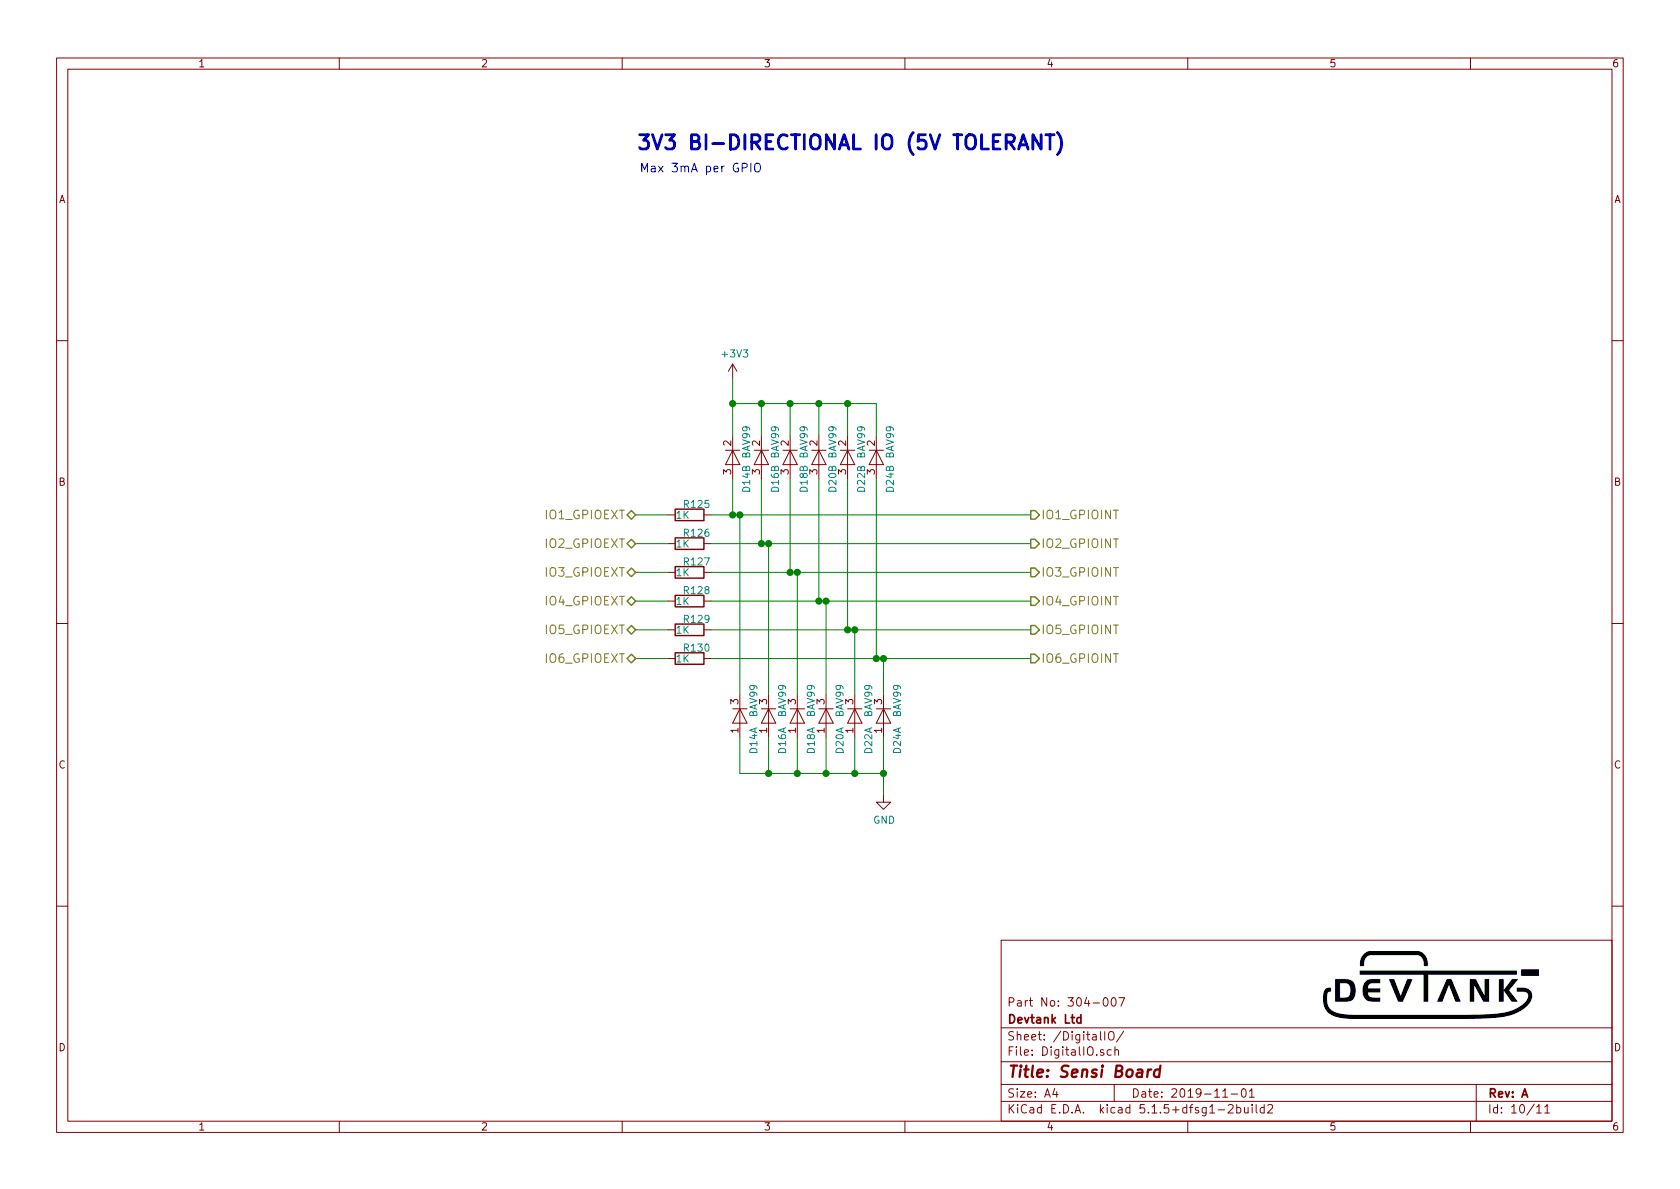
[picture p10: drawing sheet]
EESchema Schematic File Version 4
EELAYER 30 0
EELAYER END
$Descr A4 11693 8268
encoding utf-8
Sheet 10 11
Title "Sensi Board"
Date "2019-11-01"
Rev "A"
Comp "Devtank Ltd"
Comment1 "Part No: 304-007"
Comment2 ""
Comment3 ""
Comment4 ""
$EndDescr
Text Notes 4425 1050 0    100  ~ 20
3V3 BI-DIRECTIONAL IO (5V TOLERANT)
Wire Wire Line
	5100 3025 5100 2800
Wire Wire Line
	5500 2800 5500 3025
Wire Wire Line
	5100 2800 5300 2800
Wire Wire Line
	5300 2800 5500 2800
Connection ~ 5300 2800
Wire Wire Line
	5300 3025 5300 2800
Wire Wire Line
	5100 2625 5100 2800
Wire Wire Line
	5150 5375 5350 5375
Wire Wire Line
	5150 5125 5150 5375
Wire Wire Line
	5350 5375 5350 5125
Connection ~ 5350 5375
Wire Wire Line
	5550 5375 5350 5375
Wire Wire Line
	5550 5125 5550 5375
Wire Wire Line
	5500 3325 5500 3975
Wire Wire Line
	5300 3325 5300 3775
$Comp
L Diode:BAV99 D18
U 2 1
P 5500 3175
AR Path="/5C358B39/5C6F696C" Ref="D18"  Part="2" 
AR Path="/5E6992BF/5C6F696C" Ref="D?"  Part="1" 
F 0 "D18" H 5550 3275 50  0000 L CNN
F 1 "BAV99" H 5275 3275 50  0000 L CNN
F 2 "Package_TO_SOT_SMD:SOT-23" H 5500 3025 50  0001 C CNN
F 3 "www.nxp.com/documents/data_sheet/BAV99_SER.pdf" H 5500 3275 50  0001 C CNN
F 4 "134-001" H 5500 3175 50  0001 C CNN "Devtank"
	2    5500 3175
	0    1    1    0   
$EndComp
$Comp
L Diode:BAV99 D16
U 2 1
P 5300 3175
AR Path="/5C358B39/5C6F6973" Ref="D16"  Part="2" 
AR Path="/5E6992BF/5C6F6973" Ref="D?"  Part="1" 
F 0 "D16" H 5350 3275 50  0000 L CNN
F 1 "BAV99" H 5075 3275 50  0000 L CNN
F 2 "Package_TO_SOT_SMD:SOT-23" H 5300 3025 50  0001 C CNN
F 3 "www.nxp.com/documents/data_sheet/BAV99_SER.pdf" H 5300 3275 50  0001 C CNN
F 4 "134-001" H 5300 3175 50  0001 C CNN "Devtank"
	2    5300 3175
	0    1    1    0   
$EndComp
$Comp
L Diode:BAV99 D18
U 1 1
P 5550 4975
AR Path="/5C358B39/5C6F697A" Ref="D18"  Part="1" 
AR Path="/5E6992BF/5C6F697A" Ref="D?"  Part="1" 
F 0 "D18" H 5625 5075 50  0000 L CNN
F 1 "BAV99" H 5325 5075 50  0000 L CNN
F 2 "Package_TO_SOT_SMD:SOT-23" H 5550 4825 50  0001 C CNN
F 3 "www.nxp.com/documents/data_sheet/BAV99_SER.pdf" H 5550 5075 50  0001 C CNN
F 4 "134-001" H 5550 4975 50  0001 C CNN "Devtank"
	1    5550 4975
	0    1    1    0   
$EndComp
$Comp
L Diode:BAV99 D16
U 1 1
P 5350 4975
AR Path="/5C358B39/5C6F6981" Ref="D16"  Part="1" 
AR Path="/5E6992BF/5C6F6981" Ref="D?"  Part="1" 
F 0 "D16" H 5425 5075 50  0000 L CNN
F 1 "BAV99" H 5125 5075 50  0000 L CNN
F 2 "Package_TO_SOT_SMD:SOT-23" H 5350 4825 50  0001 C CNN
F 3 "www.nxp.com/documents/data_sheet/BAV99_SER.pdf" H 5350 5075 50  0001 C CNN
F 4 "134-001" H 5350 4975 50  0001 C CNN "Devtank"
	1    5350 4975
	0    1    1    0   
$EndComp
Wire Wire Line
	5100 3325 5100 3575
Connection ~ 5500 3975
Wire Wire Line
	4950 3975 5500 3975
Connection ~ 5300 3775
Wire Wire Line
	4950 3775 5300 3775
Connection ~ 5100 3575
Wire Wire Line
	4950 3575 5100 3575
$Comp
L Sensi_Board-rescue:R-device R125
U 1 1
P 4800 3575
AR Path="/5C358B39/5C6F69A0" Ref="R125"  Part="1" 
AR Path="/5E6992BF/5C6F69A0" Ref="R?"  Part="1" 
F 0 "R125" V 4725 3525 50  0000 L CNN
F 1 "1K" V 4800 3475 50  0000 L CNN
F 2 "Resistor_SMD:R_0603_1608Metric" V 4730 3575 50  0001 C CNN
F 3 "" H 4800 3575 50  0001 C CNN
F 4 "101-012" V 4800 3575 50  0001 C CNN "Devtank"
	1    4800 3575
	0    1    1    0   
$EndComp
$Comp
L power:GND #PWR0196
U 1 1
P 6150 5525
AR Path="/5C358B39/5C6F69A6" Ref="#PWR0196"  Part="1" 
AR Path="/5E6992BF/5C6F69A6" Ref="#PWR?"  Part="1" 
F 0 "#PWR0196" H 6150 5275 50  0001 C CNN
F 1 "GND" H 6155 5352 50  0000 C CNN
F 2 "" H 6150 5525 50  0001 C CNN
F 3 "" H 6150 5525 50  0001 C CNN
	1    6150 5525
	1    0    0    -1  
$EndComp
$Comp
L Diode:BAV99 D14
U 1 1
P 5150 4975
AR Path="/5C358B39/5C6F69AD" Ref="D14"  Part="1" 
AR Path="/5E6992BF/5C6F69AD" Ref="D?"  Part="1" 
F 0 "D14" H 5225 5075 50  0000 L CNN
F 1 "BAV99" H 4925 5075 50  0000 L CNN
F 2 "Package_TO_SOT_SMD:SOT-23" H 5150 4825 50  0001 C CNN
F 3 "www.nxp.com/documents/data_sheet/BAV99_SER.pdf" H 5150 5075 50  0001 C CNN
F 4 "134-001" H 5150 4975 50  0001 C CNN "Devtank"
	1    5150 4975
	0    1    1    0   
$EndComp
$Comp
L Diode:BAV99 D14
U 2 1
P 5100 3175
AR Path="/5C358B39/5C6F69B4" Ref="D14"  Part="2" 
AR Path="/5E6992BF/5C6F69B4" Ref="D?"  Part="1" 
F 0 "D14" H 5150 3275 50  0000 L CNN
F 1 "BAV99" H 4875 3275 50  0000 L CNN
F 2 "Package_TO_SOT_SMD:SOT-23" H 5100 3025 50  0001 C CNN
F 3 "www.nxp.com/documents/data_sheet/BAV99_SER.pdf" H 5100 3275 50  0001 C CNN
F 4 "134-001" H 5100 3175 50  0001 C CNN "Devtank"
	2    5100 3175
	0    1    1    0   
$EndComp
Wire Wire Line
	4425 3975 4650 3975
Wire Wire Line
	4425 3775 4650 3775
Wire Wire Line
	4425 3575 4650 3575
Text Notes 4450 1200 0    60   ~ 0
Max 3mA per GPIO
$Comp
L Sensi_Board-rescue:R-device R126
U 1 1
P 4800 3775
AR Path="/5C358B39/5C72D67A" Ref="R126"  Part="1" 
AR Path="/5E6992BF/5C72D67A" Ref="R?"  Part="1" 
F 0 "R126" V 4725 3725 50  0000 L CNN
F 1 "1K" V 4800 3675 50  0000 L CNN
F 2 "Resistor_SMD:R_0603_1608Metric" V 4730 3775 50  0001 C CNN
F 3 "" H 4800 3775 50  0001 C CNN
F 4 "101-012" V 4800 3775 50  0001 C CNN "Devtank"
	1    4800 3775
	0    1    1    0   
$EndComp
$Comp
L Sensi_Board-rescue:R-device R127
U 1 1
P 4800 3975
AR Path="/5C358B39/5C72D782" Ref="R127"  Part="1" 
AR Path="/5E6992BF/5C72D782" Ref="R?"  Part="1" 
F 0 "R127" V 4725 3925 50  0000 L CNN
F 1 "1K" V 4800 3875 50  0000 L CNN
F 2 "Resistor_SMD:R_0603_1608Metric" V 4730 3975 50  0001 C CNN
F 3 "" H 4800 3975 50  0001 C CNN
F 4 "101-012" V 4800 3975 50  0001 C CNN "Devtank"
	1    4800 3975
	0    1    1    0   
$EndComp
$Comp
L power:+3V3 #PWR0194
U 1 1
P 5100 2625
AR Path="/5C358B39/5C72E068" Ref="#PWR0194"  Part="1" 
AR Path="/5E6992BF/5C72E068" Ref="#PWR?"  Part="1" 
F 0 "#PWR0194" H 5100 2475 50  0001 C CNN
F 1 "+3V3" H 5115 2798 50  0000 C CNN
F 2 "" H 5100 2625 50  0001 C CNN
F 3 "" H 5100 2625 50  0001 C CNN
	1    5100 2625
	1    0    0    -1  
$EndComp
Text HLabel 4425 3575 0    60   BiDi ~ 0
IO1_GPIOEXT
Text HLabel 4425 3775 0    60   BiDi ~ 0
IO2_GPIOEXT
Text HLabel 4425 3975 0    60   BiDi ~ 0
IO3_GPIOEXT
Text HLabel 7175 3575 2    60   Output ~ 0
IO1_GPIOINT
Text HLabel 7175 3775 2    60   Output ~ 0
IO2_GPIOINT
Text HLabel 7175 3975 2    60   Output ~ 0
IO3_GPIOINT
Wire Wire Line
	5100 3575 5150 3575
Wire Wire Line
	5500 3975 5550 3975
Wire Wire Line
	5300 3775 5350 3775
Wire Wire Line
	4425 4175 4650 4175
$Comp
L Sensi_Board-rescue:R-device R128
U 1 1
P 4800 4175
AR Path="/5C358B39/5C81CFA4" Ref="R128"  Part="1" 
AR Path="/5E6992BF/5C81CFA4" Ref="R?"  Part="1" 
F 0 "R128" V 4725 4125 50  0000 L CNN
F 1 "1K" V 4800 4075 50  0000 L CNN
F 2 "Resistor_SMD:R_0603_1608Metric" V 4730 4175 50  0001 C CNN
F 3 "" H 4800 4175 50  0001 C CNN
F 4 "101-012" V 4800 4175 50  0001 C CNN "Devtank"
	1    4800 4175
	0    1    1    0   
$EndComp
Text HLabel 4425 4175 0    60   BiDi ~ 0
IO4_GPIOEXT
Text HLabel 7175 4175 2    60   Output ~ 0
IO4_GPIOINT
Wire Wire Line
	4950 4175 5700 4175
Wire Wire Line
	4425 4375 4650 4375
$Comp
L Sensi_Board-rescue:R-device R129
U 1 1
P 4800 4375
AR Path="/5C358B39/5C875B29" Ref="R129"  Part="1" 
AR Path="/5E6992BF/5C875B29" Ref="R?"  Part="1" 
F 0 "R129" V 4725 4325 50  0000 L CNN
F 1 "1K" V 4800 4275 50  0000 L CNN
F 2 "Resistor_SMD:R_0603_1608Metric" V 4730 4375 50  0001 C CNN
F 3 "" H 4800 4375 50  0001 C CNN
F 4 "101-012" V 4800 4375 50  0001 C CNN "Devtank"
	1    4800 4375
	0    1    1    0   
$EndComp
Text HLabel 4425 4375 0    60   BiDi ~ 0
IO5_GPIOEXT
Text HLabel 7175 4375 2    60   Output ~ 0
IO5_GPIOINT
Wire Wire Line
	4950 4375 5900 4375
Wire Wire Line
	4425 4575 4650 4575
$Comp
L Sensi_Board-rescue:R-device R130
U 1 1
P 4800 4575
AR Path="/5C358B39/5C8CEAFE" Ref="R130"  Part="1" 
AR Path="/5E6992BF/5C8CEAFE" Ref="R?"  Part="1" 
F 0 "R130" V 4725 4525 50  0000 L CNN
F 1 "1K" V 4800 4475 50  0000 L CNN
F 2 "Resistor_SMD:R_0603_1608Metric" V 4730 4575 50  0001 C CNN
F 3 "" H 4800 4575 50  0001 C CNN
F 4 "101-012" V 4800 4575 50  0001 C CNN "Devtank"
	1    4800 4575
	0    1    1    0   
$EndComp
Text HLabel 4425 4575 0    60   BiDi ~ 0
IO6_GPIOEXT
Text HLabel 7175 4575 2    60   Output ~ 0
IO6_GPIOINT
Wire Wire Line
	4950 4575 6100 4575
$Comp
L Diode:BAV99 D20
U 1 1
P 5750 4975
AR Path="/5C358B39/5C8FC445" Ref="D20"  Part="1" 
AR Path="/5E6992BF/5C8FC445" Ref="D?"  Part="1" 
F 0 "D20" H 5825 5075 50  0000 L CNN
F 1 "BAV99" H 5525 5075 50  0000 L CNN
F 2 "Package_TO_SOT_SMD:SOT-23" H 5750 4825 50  0001 C CNN
F 3 "www.nxp.com/documents/data_sheet/BAV99_SER.pdf" H 5750 5075 50  0001 C CNN
F 4 "134-001" H 5750 4975 50  0001 C CNN "Devtank"
	1    5750 4975
	0    1    1    0   
$EndComp
$Comp
L Diode:BAV99 D22
U 1 1
P 5950 4975
AR Path="/5C358B39/5C8FC54D" Ref="D22"  Part="1" 
AR Path="/5E6992BF/5C8FC54D" Ref="D?"  Part="1" 
F 0 "D22" H 6025 5075 50  0000 L CNN
F 1 "BAV99" H 5725 5075 50  0000 L CNN
F 2 "Package_TO_SOT_SMD:SOT-23" H 5950 4825 50  0001 C CNN
F 3 "www.nxp.com/documents/data_sheet/BAV99_SER.pdf" H 5950 5075 50  0001 C CNN
F 4 "134-001" H 5950 4975 50  0001 C CNN "Devtank"
	1    5950 4975
	0    1    1    0   
$EndComp
$Comp
L Diode:BAV99 D24
U 1 1
P 6150 4975
AR Path="/5C358B39/5C8FC667" Ref="D24"  Part="1" 
AR Path="/5E6992BF/5C8FC667" Ref="D?"  Part="1" 
F 0 "D24" H 6225 5075 50  0000 L CNN
F 1 "BAV99" H 5925 5075 50  0000 L CNN
F 2 "Package_TO_SOT_SMD:SOT-23" H 6150 4825 50  0001 C CNN
F 3 "www.nxp.com/documents/data_sheet/BAV99_SER.pdf" H 6150 5075 50  0001 C CNN
F 4 "134-001" H 6150 4975 50  0001 C CNN "Devtank"
	1    6150 4975
	0    1    1    0   
$EndComp
Wire Wire Line
	5700 3325 5700 4175
Connection ~ 5700 4175
Wire Wire Line
	5700 4175 5750 4175
Wire Wire Line
	5900 3325 5900 4375
Connection ~ 5900 4375
Wire Wire Line
	5900 4375 5950 4375
Wire Wire Line
	6100 3325 6100 4575
Connection ~ 6100 4575
Wire Wire Line
	6100 4575 6150 4575
Connection ~ 5100 2800
Wire Wire Line
	5500 2800 5700 2800
Wire Wire Line
	5700 2800 5700 3025
Connection ~ 5500 2800
Wire Wire Line
	5900 3025 5900 2800
Wire Wire Line
	5900 2800 5700 2800
Connection ~ 5700 2800
Wire Wire Line
	6100 3025 6100 2800
Wire Wire Line
	6100 2800 5900 2800
Connection ~ 5900 2800
Wire Wire Line
	5150 3575 5150 4825
Connection ~ 5150 3575
Wire Wire Line
	5350 3775 5350 4825
Connection ~ 5350 3775
Wire Wire Line
	5550 3975 5550 4825
Connection ~ 5550 3975
$Comp
L Diode:BAV99 D20
U 2 1
P 5700 3175
AR Path="/5C358B39/5CAF93E8" Ref="D20"  Part="2" 
AR Path="/5E6992BF/5CAF93E8" Ref="D?"  Part="1" 
F 0 "D20" H 5750 3275 50  0000 L CNN
F 1 "BAV99" H 5475 3275 50  0000 L CNN
F 2 "Package_TO_SOT_SMD:SOT-23" H 5700 3025 50  0001 C CNN
F 3 "www.nxp.com/documents/data_sheet/BAV99_SER.pdf" H 5700 3275 50  0001 C CNN
F 4 "134-001" H 5700 3175 50  0001 C CNN "Devtank"
	2    5700 3175
	0    1    1    0   
$EndComp
$Comp
L Diode:BAV99 D22
U 2 1
P 5900 3175
AR Path="/5C358B39/5CAF9502" Ref="D22"  Part="2" 
AR Path="/5E6992BF/5CAF9502" Ref="D?"  Part="1" 
F 0 "D22" H 5950 3275 50  0000 L CNN
F 1 "BAV99" H 5675 3275 50  0000 L CNN
F 2 "Package_TO_SOT_SMD:SOT-23" H 5900 3025 50  0001 C CNN
F 3 "www.nxp.com/documents/data_sheet/BAV99_SER.pdf" H 5900 3275 50  0001 C CNN
F 4 "134-001" H 5900 3175 50  0001 C CNN "Devtank"
	2    5900 3175
	0    1    1    0   
$EndComp
$Comp
L Diode:BAV99 D24
U 2 1
P 6100 3175
AR Path="/5C358B39/5CAF960E" Ref="D24"  Part="2" 
AR Path="/5E6992BF/5CAF960E" Ref="D?"  Part="1" 
F 0 "D24" H 6150 3275 50  0000 L CNN
F 1 "BAV99" H 5875 3275 50  0000 L CNN
F 2 "Package_TO_SOT_SMD:SOT-23" H 6100 3025 50  0001 C CNN
F 3 "www.nxp.com/documents/data_sheet/BAV99_SER.pdf" H 6100 3275 50  0001 C CNN
F 4 "134-001" H 6100 3175 50  0001 C CNN "Devtank"
	2    6100 3175
	0    1    1    0   
$EndComp
Wire Wire Line
	5750 4825 5750 4175
Connection ~ 5750 4175
Wire Wire Line
	5950 4825 5950 4375
Connection ~ 5950 4375
Wire Wire Line
	6150 4825 6150 4575
Connection ~ 6150 4575
Wire Wire Line
	6150 5125 6150 5375
Wire Wire Line
	5550 5375 5750 5375
Wire Wire Line
	5750 5375 5750 5125
Connection ~ 5550 5375
Wire Wire Line
	5950 5125 5950 5375
Wire Wire Line
	5950 5375 5750 5375
Connection ~ 5750 5375
Wire Wire Line
	5950 5375 6150 5375
Connection ~ 5950 5375
Connection ~ 6150 5375
Wire Wire Line
	6150 5375 6150 5525
Wire Wire Line
	5150 3575 7175 3575
Wire Wire Line
	5350 3775 7175 3775
Wire Wire Line
	5550 3975 7175 3975
Wire Wire Line
	5750 4175 7175 4175
Wire Wire Line
	5950 4375 7175 4375
Wire Wire Line
	6150 4575 7175 4575
$EndSCHEMATC
